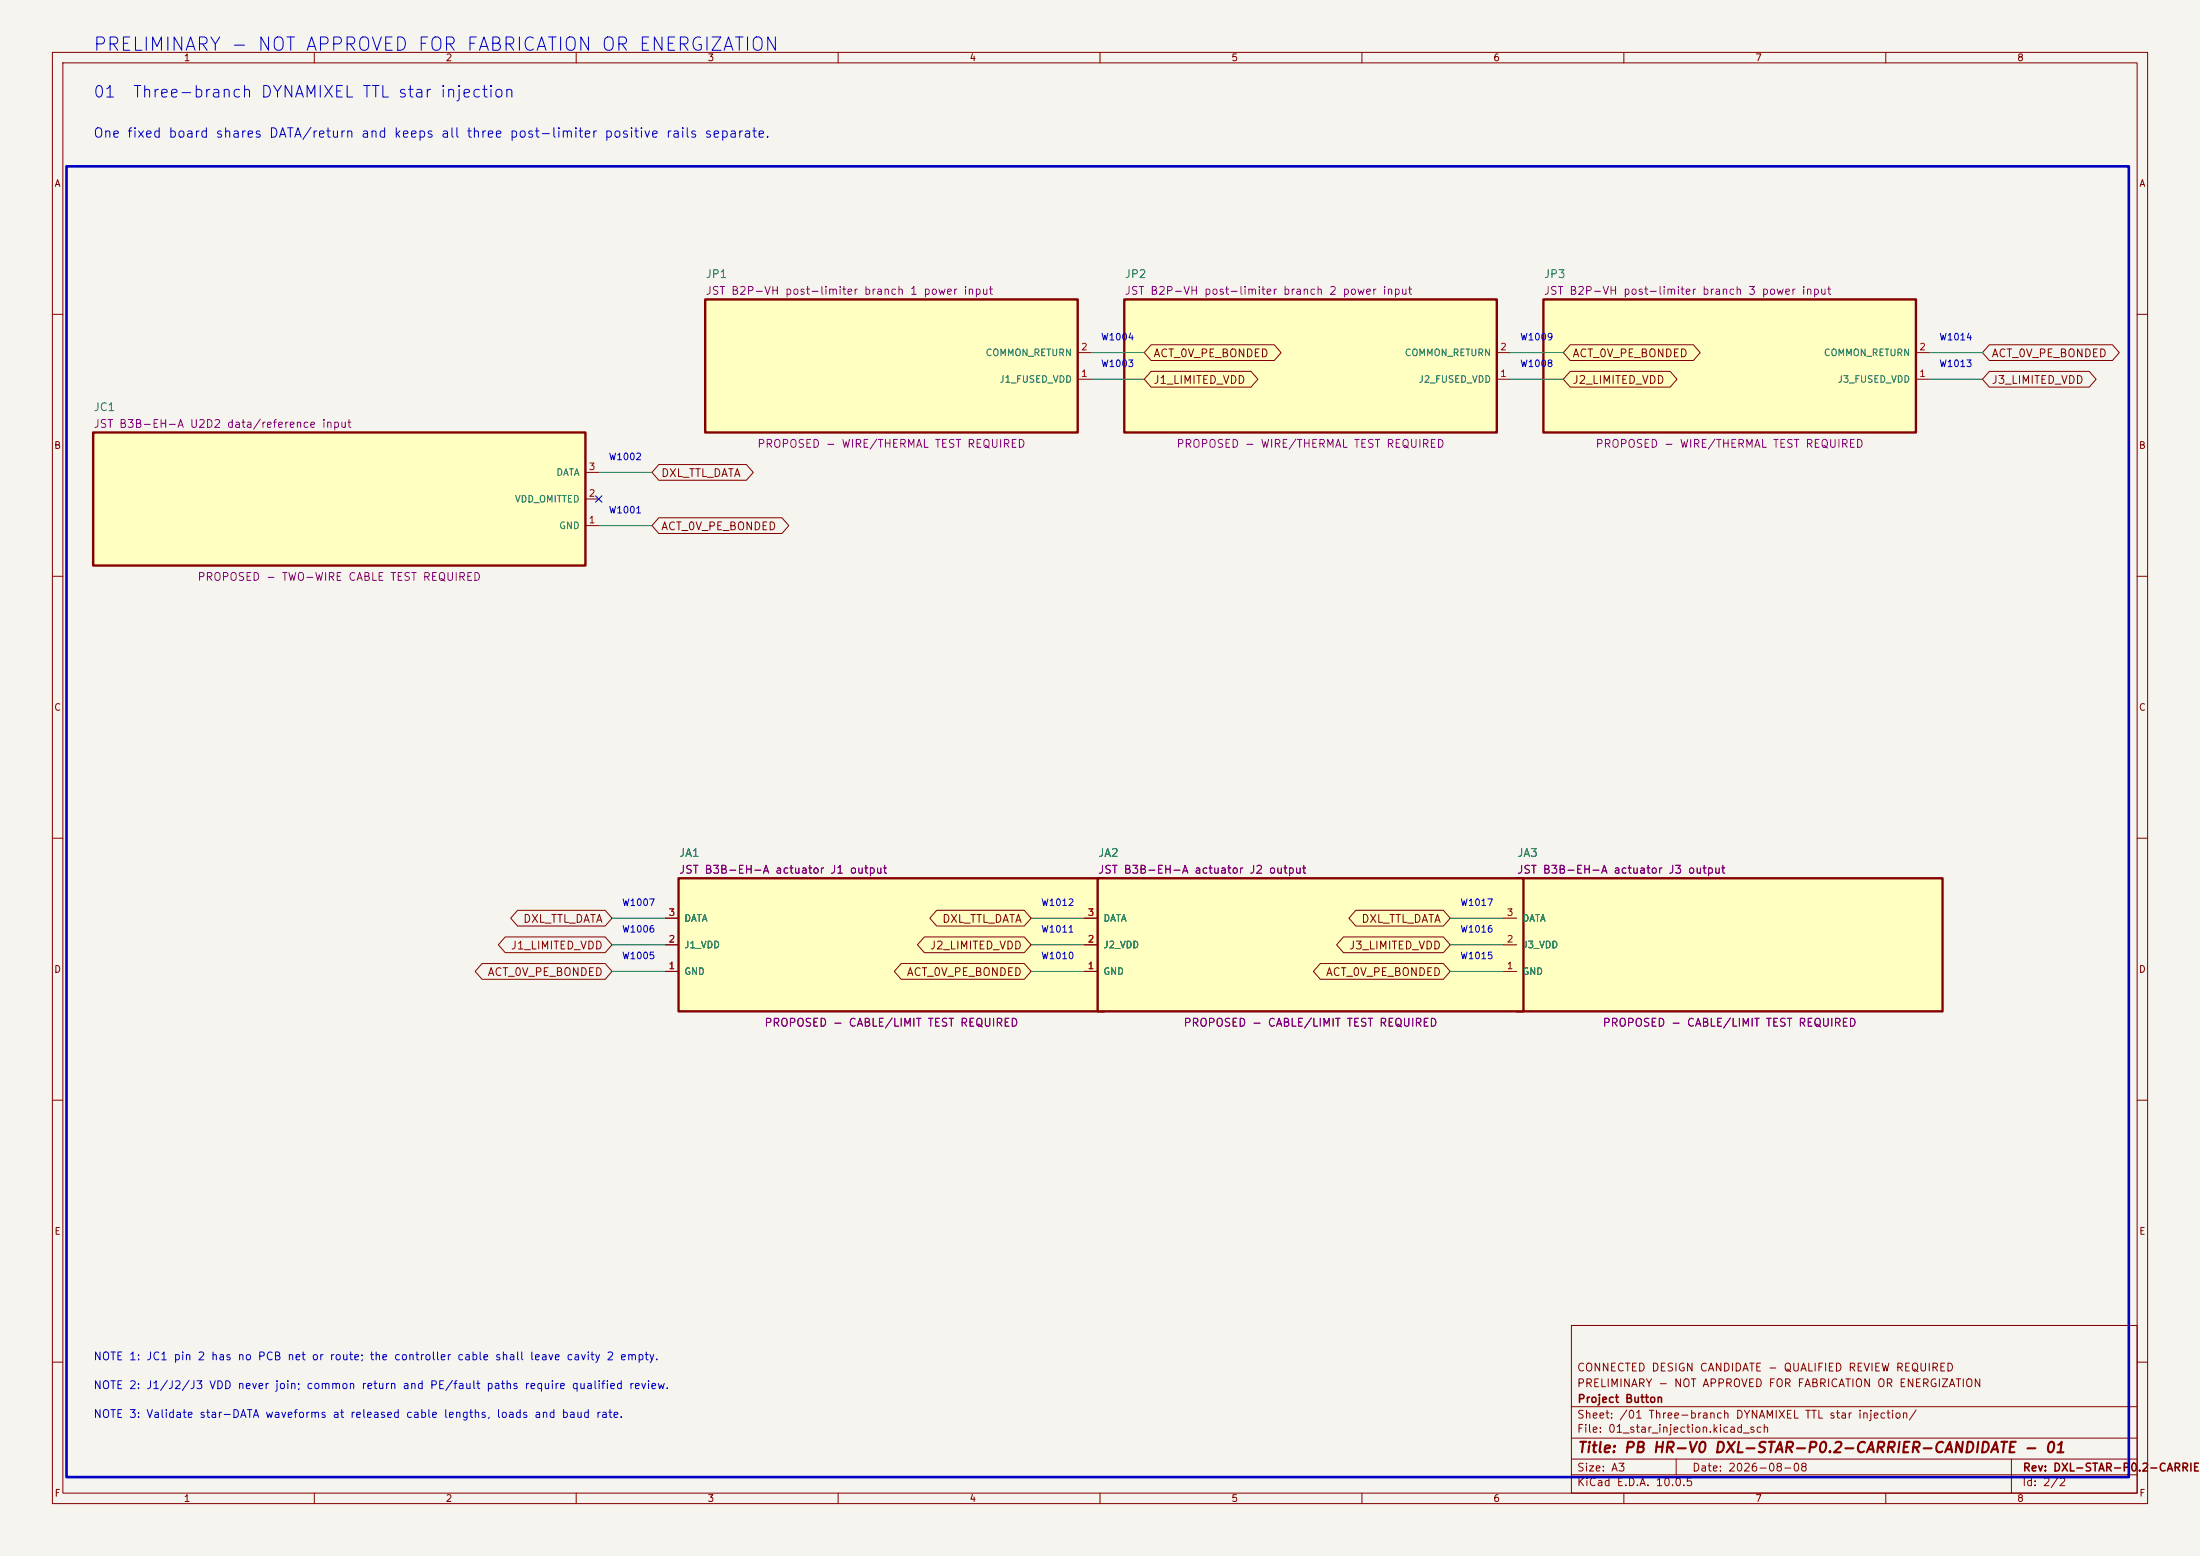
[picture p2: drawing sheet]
(kicad_sch
 (version 20250114) (generator "eeschema") (generator_version "10.0") (paper "A3")
 (title_block (title "PB HR-V0 DXL-STAR-P0.2-CARRIER-CANDIDATE - 01") (date "2026-08-08") (rev "DXL-STAR-P0.2-CARRIER-CANDIDATE")
  (company "Project Button") (comment 1 "PRELIMINARY - NOT APPROVED FOR FABRICATION OR ENERGIZATION") (comment 2 "CONNECTED DESIGN CANDIDATE - QUALIFIED REVIEW REQUIRED"))
 (lib_symbols (symbol "PBV3:JC1"
   (pin_names (offset 1.016)) (exclude_from_sim no) (in_bom yes) (on_board yes)
   (property "Reference" "JC1" (at -46.99 -16.70 0) (effects (font (size 1.50 1.50)) (justify left bottom)))
   (property "Value" "JST B3B-EH-A U2D2 data/reference input" (at 0.00 0.00 0) (effects (font (size 1.50 1.50)) (hide yes)))
   (property "Footprint" "Connector_JST:JST_EH_B3B-EH-A_1x03_P2.50mm_Vertical" (at 0.00 0.00 0) (effects (font (size 1.50 1.50)) (hide yes)))
   (property "Datasheet" "https://www.jst-mfg.com/product/index.php?lang=2&series=58" (at 0.00 0.00 0) (effects (font (size 1.50 1.50)) (hide yes)))
   (property "Description" "Use EHR-3 housing with pin-2 cavity empty at both ends; exact wire, contacts, crimp tooling, length, strain relief and received continuity remain open. Pin 2 has no assigned PCB net or route." (at 0.00 0.00 0) (effects (font (size 1.50 1.50)) (hide yes)))
   (property "Status" "PROPOSED - TWO-WIRE CABLE TEST REQUIRED" (at 0.00 15.70 0) (effects (font (size 1.50 1.50)) (justify bottom)))
   (property "Evidence" "ROBOTIS U2D2 and JST EH live pages rechecked 2026-08-07; exact header family/pins supported, harness application not released." (at 0.00 0.00 0) (effects (font (size 1.50 1.50)) (hide yes)))
   (property "Display" "JST B3B-EH-A U2D2 data/reference input" (at -46.99 -13.50 0) (effects (font (size 1.50 1.50)) (justify left bottom)))
   (symbol "JC1_0_1"
    (rectangle (start -46.99 -12.70) (end 46.99 12.70) (stroke (width 0.45) (type solid)) (fill (type background))))
   (symbol "JC1_1_1" (pin passive line (at 49.53 -5.08 180) (length 2.54) (name "GND" (effects (font (size 1.27 1.27)))) (number "1" (effects (font (size 1.27 1.27))))) (pin passive line (at 49.53 0.00 180) (length 2.54) (name "VDD OMITTED" (effects (font (size 1.27 1.27)))) (number "2" (effects (font (size 1.27 1.27))))) (pin passive line (at 49.53 5.08 180) (length 2.54) (name "DATA" (effects (font (size 1.27 1.27)))) (number "3" (effects (font (size 1.27 1.27))))))
   (embedded_fonts no))
(symbol "PBV3:JP1"
   (pin_names (offset 1.016)) (exclude_from_sim no) (in_bom yes) (on_board yes)
   (property "Reference" "JP1" (at -35.56 -16.70 0) (effects (font (size 1.50 1.50)) (justify left bottom)))
   (property "Value" "JST B2P-VH post-limiter branch 1 power input" (at 0.00 0.00 0) (effects (font (size 1.50 1.50)) (hide yes)))
   (property "Footprint" "Connector_JST:JST_VH_B2P-VH_1x02_P3.96mm_Vertical" (at 0.00 0.00 0) (effects (font (size 1.50 1.50)) (hide yes)))
   (property "Datasheet" "https://www.jst-mfg.com/product/pdf/eng/eVH.pdf" (at 0.00 0.00 0) (effects (font (size 1.50 1.50)) (hide yes)))
   (property "Description" "Mates VHR-2N with SVH-21T-P1.1 candidate contacts. Project pin 1 is positive and pin 2 return; exact 18/16 AWG choice, crimp tooling, pull force, branch protection and thermal evidence remain open." (at 0.00 0.00 0) (effects (font (size 1.50 1.50)) (hide yes)))
   (property "Status" "PROPOSED - WIRE/THERMAL TEST REQUIRED" (at 0.00 15.70 0) (effects (font (size 1.50 1.50)) (justify bottom)))
   (property "Evidence" "JST VH English catalog current asset rechecked 2026-08-07; B2P-VH/VHR-2N/SVH-21T-P1.1 family evidence only." (at 0.00 0.00 0) (effects (font (size 1.50 1.50)) (hide yes)))
   (property "Display" "JST B2P-VH post-limiter branch 1 power input" (at -35.56 -13.50 0) (effects (font (size 1.50 1.50)) (justify left bottom)))
   (symbol "JP1_0_1"
    (rectangle (start -35.56 -12.70) (end 35.56 12.70) (stroke (width 0.45) (type solid)) (fill (type background))))
   (symbol "JP1_1_1" (pin passive line (at 38.10 -2.54 180) (length 2.54) (name "J1 FUSED VDD" (effects (font (size 1.27 1.27)))) (number "1" (effects (font (size 1.27 1.27))))) (pin passive line (at 38.10 2.54 180) (length 2.54) (name "COMMON RETURN" (effects (font (size 1.27 1.27)))) (number "2" (effects (font (size 1.27 1.27))))))
   (embedded_fonts no))
(symbol "PBV3:JA1"
   (pin_names (offset 1.016)) (exclude_from_sim no) (in_bom yes) (on_board yes)
   (property "Reference" "JA1" (at -40.64 -16.70 0) (effects (font (size 1.50 1.50)) (justify left bottom)))
   (property "Value" "JST B3B-EH-A actuator J1 output" (at 0.00 0.00 0) (effects (font (size 1.50 1.50)) (hide yes)))
   (property "Footprint" "Connector_JST:JST_EH_B3B-EH-A_1x03_P2.50mm_Vertical" (at 0.00 0.00 0) (effects (font (size 1.50 1.50)) (hide yes)))
   (property "Datasheet" "https://www.jst-mfg.com/product/index.php?lang=2&series=58" (at 0.00 0.00 0) (effects (font (size 1.50 1.50)) (hide yes)))
   (property "Description" "Mates the exact X-series TTL connector family. Cable length and received identity remain open; XM540 4.4 A stall versus JST EH 3 A series basis remains a protection/thermal blocker." (at 0.00 0.00 0) (effects (font (size 1.50 1.50)) (hide yes)))
   (property "Status" "PROPOSED - CABLE/LIMIT TEST REQUIRED" (at 0.00 15.70 0) (effects (font (size 1.50 1.50)) (justify bottom)))
   (property "Evidence" "ROBOTIS X-series connector table and JST EH page rechecked 2026-08-07; no permission to exceed published connector limits." (at 0.00 0.00 0) (effects (font (size 1.50 1.50)) (hide yes)))
   (property "Display" "JST B3B-EH-A actuator J1 output" (at -40.64 -13.50 0) (effects (font (size 1.50 1.50)) (justify left bottom)))
   (symbol "JA1_0_1"
    (rectangle (start -40.64 -12.70) (end 40.64 12.70) (stroke (width 0.45) (type solid)) (fill (type background))))
   (symbol "JA1_1_1" (pin passive line (at -43.18 -5.08 0) (length 2.54) (name "GND" (effects (font (size 1.27 1.27)))) (number "1" (effects (font (size 1.27 1.27))))) (pin passive line (at -43.18 0.00 0) (length 2.54) (name "J1 VDD" (effects (font (size 1.27 1.27)))) (number "2" (effects (font (size 1.27 1.27))))) (pin passive line (at -43.18 5.08 0) (length 2.54) (name "DATA" (effects (font (size 1.27 1.27)))) (number "3" (effects (font (size 1.27 1.27))))))
   (embedded_fonts no))
(symbol "PBV3:JP2"
   (pin_names (offset 1.016)) (exclude_from_sim no) (in_bom yes) (on_board yes)
   (property "Reference" "JP2" (at -35.56 -16.70 0) (effects (font (size 1.50 1.50)) (justify left bottom)))
   (property "Value" "JST B2P-VH post-limiter branch 2 power input" (at 0.00 0.00 0) (effects (font (size 1.50 1.50)) (hide yes)))
   (property "Footprint" "Connector_JST:JST_VH_B2P-VH_1x02_P3.96mm_Vertical" (at 0.00 0.00 0) (effects (font (size 1.50 1.50)) (hide yes)))
   (property "Datasheet" "https://www.jst-mfg.com/product/pdf/eng/eVH.pdf" (at 0.00 0.00 0) (effects (font (size 1.50 1.50)) (hide yes)))
   (property "Description" "Mates VHR-2N with SVH-21T-P1.1 candidate contacts. Project pin 1 is positive and pin 2 return; exact 18/16 AWG choice, crimp tooling, pull force, branch protection and thermal evidence remain open." (at 0.00 0.00 0) (effects (font (size 1.50 1.50)) (hide yes)))
   (property "Status" "PROPOSED - WIRE/THERMAL TEST REQUIRED" (at 0.00 15.70 0) (effects (font (size 1.50 1.50)) (justify bottom)))
   (property "Evidence" "JST VH English catalog current asset rechecked 2026-08-07; B2P-VH/VHR-2N/SVH-21T-P1.1 family evidence only." (at 0.00 0.00 0) (effects (font (size 1.50 1.50)) (hide yes)))
   (property "Display" "JST B2P-VH post-limiter branch 2 power input" (at -35.56 -13.50 0) (effects (font (size 1.50 1.50)) (justify left bottom)))
   (symbol "JP2_0_1"
    (rectangle (start -35.56 -12.70) (end 35.56 12.70) (stroke (width 0.45) (type solid)) (fill (type background))))
   (symbol "JP2_1_1" (pin passive line (at 38.10 -2.54 180) (length 2.54) (name "J2 FUSED VDD" (effects (font (size 1.27 1.27)))) (number "1" (effects (font (size 1.27 1.27))))) (pin passive line (at 38.10 2.54 180) (length 2.54) (name "COMMON RETURN" (effects (font (size 1.27 1.27)))) (number "2" (effects (font (size 1.27 1.27))))))
   (embedded_fonts no))
(symbol "PBV3:JA2"
   (pin_names (offset 1.016)) (exclude_from_sim no) (in_bom yes) (on_board yes)
   (property "Reference" "JA2" (at -40.64 -16.70 0) (effects (font (size 1.50 1.50)) (justify left bottom)))
   (property "Value" "JST B3B-EH-A actuator J2 output" (at 0.00 0.00 0) (effects (font (size 1.50 1.50)) (hide yes)))
   (property "Footprint" "Connector_JST:JST_EH_B3B-EH-A_1x03_P2.50mm_Vertical" (at 0.00 0.00 0) (effects (font (size 1.50 1.50)) (hide yes)))
   (property "Datasheet" "https://www.jst-mfg.com/product/index.php?lang=2&series=58" (at 0.00 0.00 0) (effects (font (size 1.50 1.50)) (hide yes)))
   (property "Description" "Mates the exact X-series TTL connector family. Cable length and received identity remain open; XM540 4.4 A stall versus JST EH 3 A series basis remains a protection/thermal blocker." (at 0.00 0.00 0) (effects (font (size 1.50 1.50)) (hide yes)))
   (property "Status" "PROPOSED - CABLE/LIMIT TEST REQUIRED" (at 0.00 15.70 0) (effects (font (size 1.50 1.50)) (justify bottom)))
   (property "Evidence" "ROBOTIS X-series connector table and JST EH page rechecked 2026-08-07; no permission to exceed published connector limits." (at 0.00 0.00 0) (effects (font (size 1.50 1.50)) (hide yes)))
   (property "Display" "JST B3B-EH-A actuator J2 output" (at -40.64 -13.50 0) (effects (font (size 1.50 1.50)) (justify left bottom)))
   (symbol "JA2_0_1"
    (rectangle (start -40.64 -12.70) (end 40.64 12.70) (stroke (width 0.45) (type solid)) (fill (type background))))
   (symbol "JA2_1_1" (pin passive line (at -43.18 -5.08 0) (length 2.54) (name "GND" (effects (font (size 1.27 1.27)))) (number "1" (effects (font (size 1.27 1.27))))) (pin passive line (at -43.18 0.00 0) (length 2.54) (name "J2 VDD" (effects (font (size 1.27 1.27)))) (number "2" (effects (font (size 1.27 1.27))))) (pin passive line (at -43.18 5.08 0) (length 2.54) (name "DATA" (effects (font (size 1.27 1.27)))) (number "3" (effects (font (size 1.27 1.27))))))
   (embedded_fonts no))
(symbol "PBV3:JP3"
   (pin_names (offset 1.016)) (exclude_from_sim no) (in_bom yes) (on_board yes)
   (property "Reference" "JP3" (at -35.56 -16.70 0) (effects (font (size 1.50 1.50)) (justify left bottom)))
   (property "Value" "JST B2P-VH post-limiter branch 3 power input" (at 0.00 0.00 0) (effects (font (size 1.50 1.50)) (hide yes)))
   (property "Footprint" "Connector_JST:JST_VH_B2P-VH_1x02_P3.96mm_Vertical" (at 0.00 0.00 0) (effects (font (size 1.50 1.50)) (hide yes)))
   (property "Datasheet" "https://www.jst-mfg.com/product/pdf/eng/eVH.pdf" (at 0.00 0.00 0) (effects (font (size 1.50 1.50)) (hide yes)))
   (property "Description" "Mates VHR-2N with SVH-21T-P1.1 candidate contacts. Project pin 1 is positive and pin 2 return; exact 18/16 AWG choice, crimp tooling, pull force, branch protection and thermal evidence remain open." (at 0.00 0.00 0) (effects (font (size 1.50 1.50)) (hide yes)))
   (property "Status" "PROPOSED - WIRE/THERMAL TEST REQUIRED" (at 0.00 15.70 0) (effects (font (size 1.50 1.50)) (justify bottom)))
   (property "Evidence" "JST VH English catalog current asset rechecked 2026-08-07; B2P-VH/VHR-2N/SVH-21T-P1.1 family evidence only." (at 0.00 0.00 0) (effects (font (size 1.50 1.50)) (hide yes)))
   (property "Display" "JST B2P-VH post-limiter branch 3 power input" (at -35.56 -13.50 0) (effects (font (size 1.50 1.50)) (justify left bottom)))
   (symbol "JP3_0_1"
    (rectangle (start -35.56 -12.70) (end 35.56 12.70) (stroke (width 0.45) (type solid)) (fill (type background))))
   (symbol "JP3_1_1" (pin passive line (at 38.10 -2.54 180) (length 2.54) (name "J3 FUSED VDD" (effects (font (size 1.27 1.27)))) (number "1" (effects (font (size 1.27 1.27))))) (pin passive line (at 38.10 2.54 180) (length 2.54) (name "COMMON RETURN" (effects (font (size 1.27 1.27)))) (number "2" (effects (font (size 1.27 1.27))))))
   (embedded_fonts no))
(symbol "PBV3:JA3"
   (pin_names (offset 1.016)) (exclude_from_sim no) (in_bom yes) (on_board yes)
   (property "Reference" "JA3" (at -40.64 -16.70 0) (effects (font (size 1.50 1.50)) (justify left bottom)))
   (property "Value" "JST B3B-EH-A actuator J3 output" (at 0.00 0.00 0) (effects (font (size 1.50 1.50)) (hide yes)))
   (property "Footprint" "Connector_JST:JST_EH_B3B-EH-A_1x03_P2.50mm_Vertical" (at 0.00 0.00 0) (effects (font (size 1.50 1.50)) (hide yes)))
   (property "Datasheet" "https://www.jst-mfg.com/product/index.php?lang=2&series=58" (at 0.00 0.00 0) (effects (font (size 1.50 1.50)) (hide yes)))
   (property "Description" "Mates the exact X-series TTL connector family. Cable length and received identity remain open; XM540 4.4 A stall versus JST EH 3 A series basis remains a protection/thermal blocker." (at 0.00 0.00 0) (effects (font (size 1.50 1.50)) (hide yes)))
   (property "Status" "PROPOSED - CABLE/LIMIT TEST REQUIRED" (at 0.00 15.70 0) (effects (font (size 1.50 1.50)) (justify bottom)))
   (property "Evidence" "ROBOTIS X-series connector table and JST EH page rechecked 2026-08-07; no permission to exceed published connector limits." (at 0.00 0.00 0) (effects (font (size 1.50 1.50)) (hide yes)))
   (property "Display" "JST B3B-EH-A actuator J3 output" (at -40.64 -13.50 0) (effects (font (size 1.50 1.50)) (justify left bottom)))
   (symbol "JA3_0_1"
    (rectangle (start -40.64 -12.70) (end 40.64 12.70) (stroke (width 0.45) (type solid)) (fill (type background))))
   (symbol "JA3_1_1" (pin passive line (at -43.18 -5.08 0) (length 2.54) (name "GND" (effects (font (size 1.27 1.27)))) (number "1" (effects (font (size 1.27 1.27))))) (pin passive line (at -43.18 0.00 0) (length 2.54) (name "J3 VDD" (effects (font (size 1.27 1.27)))) (number "2" (effects (font (size 1.27 1.27))))) (pin passive line (at -43.18 5.08 0) (length 2.54) (name "DATA" (effects (font (size 1.27 1.27)))) (number "3" (effects (font (size 1.27 1.27))))))
   (embedded_fonts no)))
 (text "PRELIMINARY - NOT APPROVED FOR FABRICATION OR ENERGIZATION" (exclude_from_sim no) (at 17.78 10.16 0) (effects (font (size 2.54 2.54)) (justify left bottom))) (text "01  Three-branch DYNAMIXEL TTL star injection" (exclude_from_sim no) (at 17.78 19.05 0) (effects (font (size 2.20 2.20)) (justify left bottom))) (text "One fixed board shares DATA/return and keeps all three post-limiter positive rails separate." (exclude_from_sim no) (at 17.78 26.67 0) (effects (font (size 1.80 1.80)) (justify left bottom))) (rectangle (start 12.70 31.75) (end 406.40 281.94) (stroke (width 0.50) (type solid)) (fill (type none))) (wire (pts (xy 114.30 100.33) (xy 124.46 100.33)) (stroke (width 0) (type default)))
(global_label "ACT_0V_PE_BONDED" (shape bidirectional) (at 124.46 100.33 0) (fields_autoplaced yes) (effects (font (size 1.50 1.50)) (justify left))
    (property "Intersheetrefs" "${INTERSHEET_REFS}" (at 124.46 102.87 0) (effects (font (size 1.27 1.27)) (hide yes))))
(text "W1001" (exclude_from_sim no) (at 119.38 98.33 0) (effects (font (size 1.27 1.27)) (justify bottom)))
(no_connect (at 114.30 95.25))
(wire (pts (xy 114.30 90.17) (xy 124.46 90.17)) (stroke (width 0) (type default)))
(global_label "DXL_TTL_DATA" (shape bidirectional) (at 124.46 90.17 0) (fields_autoplaced yes) (effects (font (size 1.50 1.50)) (justify left))
    (property "Intersheetrefs" "${INTERSHEET_REFS}" (at 124.46 92.71 0) (effects (font (size 1.27 1.27)) (hide yes))))
(text "W1002" (exclude_from_sim no) (at 119.38 88.17 0) (effects (font (size 1.27 1.27)) (justify bottom))) (wire (pts (xy 208.28 72.39) (xy 218.44 72.39)) (stroke (width 0) (type default)))
(global_label "J1_LIMITED_VDD" (shape bidirectional) (at 218.44 72.39 0) (fields_autoplaced yes) (effects (font (size 1.50 1.50)) (justify left))
    (property "Intersheetrefs" "${INTERSHEET_REFS}" (at 218.44 74.93 0) (effects (font (size 1.27 1.27)) (hide yes))))
(text "W1003" (exclude_from_sim no) (at 213.36 70.39 0) (effects (font (size 1.27 1.27)) (justify bottom)))
(wire (pts (xy 208.28 67.31) (xy 218.44 67.31)) (stroke (width 0) (type default)))
(global_label "ACT_0V_PE_BONDED" (shape bidirectional) (at 218.44 67.31 0) (fields_autoplaced yes) (effects (font (size 1.50 1.50)) (justify left))
    (property "Intersheetrefs" "${INTERSHEET_REFS}" (at 218.44 69.85 0) (effects (font (size 1.27 1.27)) (hide yes))))
(text "W1004" (exclude_from_sim no) (at 213.36 65.31 0) (effects (font (size 1.27 1.27)) (justify bottom))) (wire (pts (xy 127.00 185.42) (xy 116.84 185.42)) (stroke (width 0) (type default)))
(global_label "ACT_0V_PE_BONDED" (shape bidirectional) (at 116.84 185.42 180) (fields_autoplaced yes) (effects (font (size 1.50 1.50)) (justify right))
    (property "Intersheetrefs" "${INTERSHEET_REFS}" (at 116.84 187.96 0) (effects (font (size 1.27 1.27)) (hide yes))))
(text "W1005" (exclude_from_sim no) (at 121.92 183.42 0) (effects (font (size 1.27 1.27)) (justify bottom)))
(wire (pts (xy 127.00 180.34) (xy 116.84 180.34)) (stroke (width 0) (type default)))
(global_label "J1_LIMITED_VDD" (shape bidirectional) (at 116.84 180.34 180) (fields_autoplaced yes) (effects (font (size 1.50 1.50)) (justify right))
    (property "Intersheetrefs" "${INTERSHEET_REFS}" (at 116.84 182.88 0) (effects (font (size 1.27 1.27)) (hide yes))))
(text "W1006" (exclude_from_sim no) (at 121.92 178.34 0) (effects (font (size 1.27 1.27)) (justify bottom)))
(wire (pts (xy 127.00 175.26) (xy 116.84 175.26)) (stroke (width 0) (type default)))
(global_label "DXL_TTL_DATA" (shape bidirectional) (at 116.84 175.26 180) (fields_autoplaced yes) (effects (font (size 1.50 1.50)) (justify right))
    (property "Intersheetrefs" "${INTERSHEET_REFS}" (at 116.84 177.80 0) (effects (font (size 1.27 1.27)) (hide yes))))
(text "W1007" (exclude_from_sim no) (at 121.92 173.26 0) (effects (font (size 1.27 1.27)) (justify bottom))) (wire (pts (xy 288.29 72.39) (xy 298.45 72.39)) (stroke (width 0) (type default)))
(global_label "J2_LIMITED_VDD" (shape bidirectional) (at 298.45 72.39 0) (fields_autoplaced yes) (effects (font (size 1.50 1.50)) (justify left))
    (property "Intersheetrefs" "${INTERSHEET_REFS}" (at 298.45 74.93 0) (effects (font (size 1.27 1.27)) (hide yes))))
(text "W1008" (exclude_from_sim no) (at 293.37 70.39 0) (effects (font (size 1.27 1.27)) (justify bottom)))
(wire (pts (xy 288.29 67.31) (xy 298.45 67.31)) (stroke (width 0) (type default)))
(global_label "ACT_0V_PE_BONDED" (shape bidirectional) (at 298.45 67.31 0) (fields_autoplaced yes) (effects (font (size 1.50 1.50)) (justify left))
    (property "Intersheetrefs" "${INTERSHEET_REFS}" (at 298.45 69.85 0) (effects (font (size 1.27 1.27)) (hide yes))))
(text "W1009" (exclude_from_sim no) (at 293.37 65.31 0) (effects (font (size 1.27 1.27)) (justify bottom))) (wire (pts (xy 207.01 185.42) (xy 196.85 185.42)) (stroke (width 0) (type default)))
(global_label "ACT_0V_PE_BONDED" (shape bidirectional) (at 196.85 185.42 180) (fields_autoplaced yes) (effects (font (size 1.50 1.50)) (justify right))
    (property "Intersheetrefs" "${INTERSHEET_REFS}" (at 196.85 187.96 0) (effects (font (size 1.27 1.27)) (hide yes))))
(text "W1010" (exclude_from_sim no) (at 201.93 183.42 0) (effects (font (size 1.27 1.27)) (justify bottom)))
(wire (pts (xy 207.01 180.34) (xy 196.85 180.34)) (stroke (width 0) (type default)))
(global_label "J2_LIMITED_VDD" (shape bidirectional) (at 196.85 180.34 180) (fields_autoplaced yes) (effects (font (size 1.50 1.50)) (justify right))
    (property "Intersheetrefs" "${INTERSHEET_REFS}" (at 196.85 182.88 0) (effects (font (size 1.27 1.27)) (hide yes))))
(text "W1011" (exclude_from_sim no) (at 201.93 178.34 0) (effects (font (size 1.27 1.27)) (justify bottom)))
(wire (pts (xy 207.01 175.26) (xy 196.85 175.26)) (stroke (width 0) (type default)))
(global_label "DXL_TTL_DATA" (shape bidirectional) (at 196.85 175.26 180) (fields_autoplaced yes) (effects (font (size 1.50 1.50)) (justify right))
    (property "Intersheetrefs" "${INTERSHEET_REFS}" (at 196.85 177.80 0) (effects (font (size 1.27 1.27)) (hide yes))))
(text "W1012" (exclude_from_sim no) (at 201.93 173.26 0) (effects (font (size 1.27 1.27)) (justify bottom))) (wire (pts (xy 368.30 72.39) (xy 378.46 72.39)) (stroke (width 0) (type default)))
(global_label "J3_LIMITED_VDD" (shape bidirectional) (at 378.46 72.39 0) (fields_autoplaced yes) (effects (font (size 1.50 1.50)) (justify left))
    (property "Intersheetrefs" "${INTERSHEET_REFS}" (at 378.46 74.93 0) (effects (font (size 1.27 1.27)) (hide yes))))
(text "W1013" (exclude_from_sim no) (at 373.38 70.39 0) (effects (font (size 1.27 1.27)) (justify bottom)))
(wire (pts (xy 368.30 67.31) (xy 378.46 67.31)) (stroke (width 0) (type default)))
(global_label "ACT_0V_PE_BONDED" (shape bidirectional) (at 378.46 67.31 0) (fields_autoplaced yes) (effects (font (size 1.50 1.50)) (justify left))
    (property "Intersheetrefs" "${INTERSHEET_REFS}" (at 378.46 69.85 0) (effects (font (size 1.27 1.27)) (hide yes))))
(text "W1014" (exclude_from_sim no) (at 373.38 65.31 0) (effects (font (size 1.27 1.27)) (justify bottom))) (wire (pts (xy 287.02 185.42) (xy 276.86 185.42)) (stroke (width 0) (type default)))
(global_label "ACT_0V_PE_BONDED" (shape bidirectional) (at 276.86 185.42 180) (fields_autoplaced yes) (effects (font (size 1.50 1.50)) (justify right))
    (property "Intersheetrefs" "${INTERSHEET_REFS}" (at 276.86 187.96 0) (effects (font (size 1.27 1.27)) (hide yes))))
(text "W1015" (exclude_from_sim no) (at 281.94 183.42 0) (effects (font (size 1.27 1.27)) (justify bottom)))
(wire (pts (xy 287.02 180.34) (xy 276.86 180.34)) (stroke (width 0) (type default)))
(global_label "J3_LIMITED_VDD" (shape bidirectional) (at 276.86 180.34 180) (fields_autoplaced yes) (effects (font (size 1.50 1.50)) (justify right))
    (property "Intersheetrefs" "${INTERSHEET_REFS}" (at 276.86 182.88 0) (effects (font (size 1.27 1.27)) (hide yes))))
(text "W1016" (exclude_from_sim no) (at 281.94 178.34 0) (effects (font (size 1.27 1.27)) (justify bottom)))
(wire (pts (xy 287.02 175.26) (xy 276.86 175.26)) (stroke (width 0) (type default)))
(global_label "DXL_TTL_DATA" (shape bidirectional) (at 276.86 175.26 180) (fields_autoplaced yes) (effects (font (size 1.50 1.50)) (justify right))
    (property "Intersheetrefs" "${INTERSHEET_REFS}" (at 276.86 177.80 0) (effects (font (size 1.27 1.27)) (hide yes))))
(text "W1017" (exclude_from_sim no) (at 281.94 173.26 0) (effects (font (size 1.27 1.27)) (justify bottom))) (text "NOTE 1: JC1 pin 2 has no PCB net or route; the controller cable shall leave cavity 2 empty." (exclude_from_sim no) (at 17.78 260.00 0) (effects (font (size 1.50 1.50)) (justify left bottom))) (text "NOTE 2: J1/J2/J3 VDD never join; common return and PE/fault paths require qualified review." (exclude_from_sim no) (at 17.78 265.50 0) (effects (font (size 1.50 1.50)) (justify left bottom))) (text "NOTE 3: Validate star-DATA waveforms at released cable lengths, loads and baud rate." (exclude_from_sim no) (at 17.78 271.00 0) (effects (font (size 1.50 1.50)) (justify left bottom)))
 (symbol
   (lib_id "PBV3:JC1") (at 64.77 95.25 0) (unit 1) (exclude_from_sim no) (in_bom yes) (on_board yes) (dnp no)
   (property "Reference" "JC1" (at 17.78 78.55 0) (effects (font (size 1.50 1.50)) (justify left bottom)))
   (property "Value" "JST B3B-EH-A U2D2 data/reference input" (at 64.77 95.25 0) (effects (font (size 1.50 1.50)) (hide yes)))
   (property "Footprint" "Connector_JST:JST_EH_B3B-EH-A_1x03_P2.50mm_Vertical" (at 64.77 95.25 0) (effects (font (size 1.50 1.50)) (hide yes)))
   (property "Datasheet" "https://www.jst-mfg.com/product/index.php?lang=2&series=58" (at 64.77 95.25 0) (effects (font (size 1.50 1.50)) (hide yes)))
   (property "Description" "Use EHR-3 housing with pin-2 cavity empty at both ends; exact wire, contacts, crimp tooling, length, strain relief and received continuity remain open. Pin 2 has no assigned PCB net or route." (at 64.77 95.25 0) (effects (font (size 1.50 1.50)) (hide yes)))
   (property "Status" "PROPOSED - TWO-WIRE CABLE TEST REQUIRED" (at 64.77 110.95 0) (effects (font (size 1.50 1.50)) (justify bottom)))
   (property "Evidence" "ROBOTIS U2D2 and JST EH live pages rechecked 2026-08-07; exact header family/pins supported, harness application not released." (at 64.77 95.25 0) (effects (font (size 1.50 1.50)) (hide yes)))
   (property "Display" "JST B3B-EH-A U2D2 data/reference input" (at 17.78 81.75 0) (effects (font (size 1.50 1.50)) (justify left bottom))) (pin "1") (pin "2") (pin "3"))
(symbol
   (lib_id "PBV3:JP1") (at 170.18 69.85 0) (unit 1) (exclude_from_sim no) (in_bom yes) (on_board yes) (dnp no)
   (property "Reference" "JP1" (at 134.62 53.15 0) (effects (font (size 1.50 1.50)) (justify left bottom)))
   (property "Value" "JST B2P-VH post-limiter branch 1 power input" (at 170.18 69.85 0) (effects (font (size 1.50 1.50)) (hide yes)))
   (property "Footprint" "Connector_JST:JST_VH_B2P-VH_1x02_P3.96mm_Vertical" (at 170.18 69.85 0) (effects (font (size 1.50 1.50)) (hide yes)))
   (property "Datasheet" "https://www.jst-mfg.com/product/pdf/eng/eVH.pdf" (at 170.18 69.85 0) (effects (font (size 1.50 1.50)) (hide yes)))
   (property "Description" "Mates VHR-2N with SVH-21T-P1.1 candidate contacts. Project pin 1 is positive and pin 2 return; exact 18/16 AWG choice, crimp tooling, pull force, branch protection and thermal evidence remain open." (at 170.18 69.85 0) (effects (font (size 1.50 1.50)) (hide yes)))
   (property "Status" "PROPOSED - WIRE/THERMAL TEST REQUIRED" (at 170.18 85.55 0) (effects (font (size 1.50 1.50)) (justify bottom)))
   (property "Evidence" "JST VH English catalog current asset rechecked 2026-08-07; B2P-VH/VHR-2N/SVH-21T-P1.1 family evidence only." (at 170.18 69.85 0) (effects (font (size 1.50 1.50)) (hide yes)))
   (property "Display" "JST B2P-VH post-limiter branch 1 power input" (at 134.62 56.35 0) (effects (font (size 1.50 1.50)) (justify left bottom))) (pin "1") (pin "2"))
(symbol
   (lib_id "PBV3:JA1") (at 170.18 180.34 0) (unit 1) (exclude_from_sim no) (in_bom yes) (on_board yes) (dnp no)
   (property "Reference" "JA1" (at 129.54 163.64 0) (effects (font (size 1.50 1.50)) (justify left bottom)))
   (property "Value" "JST B3B-EH-A actuator J1 output" (at 170.18 180.34 0) (effects (font (size 1.50 1.50)) (hide yes)))
   (property "Footprint" "Connector_JST:JST_EH_B3B-EH-A_1x03_P2.50mm_Vertical" (at 170.18 180.34 0) (effects (font (size 1.50 1.50)) (hide yes)))
   (property "Datasheet" "https://www.jst-mfg.com/product/index.php?lang=2&series=58" (at 170.18 180.34 0) (effects (font (size 1.50 1.50)) (hide yes)))
   (property "Description" "Mates the exact X-series TTL connector family. Cable length and received identity remain open; XM540 4.4 A stall versus JST EH 3 A series basis remains a protection/thermal blocker." (at 170.18 180.34 0) (effects (font (size 1.50 1.50)) (hide yes)))
   (property "Status" "PROPOSED - CABLE/LIMIT TEST REQUIRED" (at 170.18 196.04 0) (effects (font (size 1.50 1.50)) (justify bottom)))
   (property "Evidence" "ROBOTIS X-series connector table and JST EH page rechecked 2026-08-07; no permission to exceed published connector limits." (at 170.18 180.34 0) (effects (font (size 1.50 1.50)) (hide yes)))
   (property "Display" "JST B3B-EH-A actuator J1 output" (at 129.54 166.84 0) (effects (font (size 1.50 1.50)) (justify left bottom))) (pin "1") (pin "2") (pin "3"))
(symbol
   (lib_id "PBV3:JP2") (at 250.19 69.85 0) (unit 1) (exclude_from_sim no) (in_bom yes) (on_board yes) (dnp no)
   (property "Reference" "JP2" (at 214.63 53.15 0) (effects (font (size 1.50 1.50)) (justify left bottom)))
   (property "Value" "JST B2P-VH post-limiter branch 2 power input" (at 250.19 69.85 0) (effects (font (size 1.50 1.50)) (hide yes)))
   (property "Footprint" "Connector_JST:JST_VH_B2P-VH_1x02_P3.96mm_Vertical" (at 250.19 69.85 0) (effects (font (size 1.50 1.50)) (hide yes)))
   (property "Datasheet" "https://www.jst-mfg.com/product/pdf/eng/eVH.pdf" (at 250.19 69.85 0) (effects (font (size 1.50 1.50)) (hide yes)))
   (property "Description" "Mates VHR-2N with SVH-21T-P1.1 candidate contacts. Project pin 1 is positive and pin 2 return; exact 18/16 AWG choice, crimp tooling, pull force, branch protection and thermal evidence remain open." (at 250.19 69.85 0) (effects (font (size 1.50 1.50)) (hide yes)))
   (property "Status" "PROPOSED - WIRE/THERMAL TEST REQUIRED" (at 250.19 85.55 0) (effects (font (size 1.50 1.50)) (justify bottom)))
   (property "Evidence" "JST VH English catalog current asset rechecked 2026-08-07; B2P-VH/VHR-2N/SVH-21T-P1.1 family evidence only." (at 250.19 69.85 0) (effects (font (size 1.50 1.50)) (hide yes)))
   (property "Display" "JST B2P-VH post-limiter branch 2 power input" (at 214.63 56.35 0) (effects (font (size 1.50 1.50)) (justify left bottom))) (pin "1") (pin "2"))
(symbol
   (lib_id "PBV3:JA2") (at 250.19 180.34 0) (unit 1) (exclude_from_sim no) (in_bom yes) (on_board yes) (dnp no)
   (property "Reference" "JA2" (at 209.55 163.64 0) (effects (font (size 1.50 1.50)) (justify left bottom)))
   (property "Value" "JST B3B-EH-A actuator J2 output" (at 250.19 180.34 0) (effects (font (size 1.50 1.50)) (hide yes)))
   (property "Footprint" "Connector_JST:JST_EH_B3B-EH-A_1x03_P2.50mm_Vertical" (at 250.19 180.34 0) (effects (font (size 1.50 1.50)) (hide yes)))
   (property "Datasheet" "https://www.jst-mfg.com/product/index.php?lang=2&series=58" (at 250.19 180.34 0) (effects (font (size 1.50 1.50)) (hide yes)))
   (property "Description" "Mates the exact X-series TTL connector family. Cable length and received identity remain open; XM540 4.4 A stall versus JST EH 3 A series basis remains a protection/thermal blocker." (at 250.19 180.34 0) (effects (font (size 1.50 1.50)) (hide yes)))
   (property "Status" "PROPOSED - CABLE/LIMIT TEST REQUIRED" (at 250.19 196.04 0) (effects (font (size 1.50 1.50)) (justify bottom)))
   (property "Evidence" "ROBOTIS X-series connector table and JST EH page rechecked 2026-08-07; no permission to exceed published connector limits." (at 250.19 180.34 0) (effects (font (size 1.50 1.50)) (hide yes)))
   (property "Display" "JST B3B-EH-A actuator J2 output" (at 209.55 166.84 0) (effects (font (size 1.50 1.50)) (justify left bottom))) (pin "1") (pin "2") (pin "3"))
(symbol
   (lib_id "PBV3:JP3") (at 330.20 69.85 0) (unit 1) (exclude_from_sim no) (in_bom yes) (on_board yes) (dnp no)
   (property "Reference" "JP3" (at 294.64 53.15 0) (effects (font (size 1.50 1.50)) (justify left bottom)))
   (property "Value" "JST B2P-VH post-limiter branch 3 power input" (at 330.20 69.85 0) (effects (font (size 1.50 1.50)) (hide yes)))
   (property "Footprint" "Connector_JST:JST_VH_B2P-VH_1x02_P3.96mm_Vertical" (at 330.20 69.85 0) (effects (font (size 1.50 1.50)) (hide yes)))
   (property "Datasheet" "https://www.jst-mfg.com/product/pdf/eng/eVH.pdf" (at 330.20 69.85 0) (effects (font (size 1.50 1.50)) (hide yes)))
   (property "Description" "Mates VHR-2N with SVH-21T-P1.1 candidate contacts. Project pin 1 is positive and pin 2 return; exact 18/16 AWG choice, crimp tooling, pull force, branch protection and thermal evidence remain open." (at 330.20 69.85 0) (effects (font (size 1.50 1.50)) (hide yes)))
   (property "Status" "PROPOSED - WIRE/THERMAL TEST REQUIRED" (at 330.20 85.55 0) (effects (font (size 1.50 1.50)) (justify bottom)))
   (property "Evidence" "JST VH English catalog current asset rechecked 2026-08-07; B2P-VH/VHR-2N/SVH-21T-P1.1 family evidence only." (at 330.20 69.85 0) (effects (font (size 1.50 1.50)) (hide yes)))
   (property "Display" "JST B2P-VH post-limiter branch 3 power input" (at 294.64 56.35 0) (effects (font (size 1.50 1.50)) (justify left bottom))) (pin "1") (pin "2"))
(symbol
   (lib_id "PBV3:JA3") (at 330.20 180.34 0) (unit 1) (exclude_from_sim no) (in_bom yes) (on_board yes) (dnp no)
   (property "Reference" "JA3" (at 289.56 163.64 0) (effects (font (size 1.50 1.50)) (justify left bottom)))
   (property "Value" "JST B3B-EH-A actuator J3 output" (at 330.20 180.34 0) (effects (font (size 1.50 1.50)) (hide yes)))
   (property "Footprint" "Connector_JST:JST_EH_B3B-EH-A_1x03_P2.50mm_Vertical" (at 330.20 180.34 0) (effects (font (size 1.50 1.50)) (hide yes)))
   (property "Datasheet" "https://www.jst-mfg.com/product/index.php?lang=2&series=58" (at 330.20 180.34 0) (effects (font (size 1.50 1.50)) (hide yes)))
   (property "Description" "Mates the exact X-series TTL connector family. Cable length and received identity remain open; XM540 4.4 A stall versus JST EH 3 A series basis remains a protection/thermal blocker." (at 330.20 180.34 0) (effects (font (size 1.50 1.50)) (hide yes)))
   (property "Status" "PROPOSED - CABLE/LIMIT TEST REQUIRED" (at 330.20 196.04 0) (effects (font (size 1.50 1.50)) (justify bottom)))
   (property "Evidence" "ROBOTIS X-series connector table and JST EH page rechecked 2026-08-07; no permission to exceed published connector limits." (at 330.20 180.34 0) (effects (font (size 1.50 1.50)) (hide yes)))
   (property "Display" "JST B3B-EH-A actuator J3 output" (at 289.56 166.84 0) (effects (font (size 1.50 1.50)) (justify left bottom))) (pin "1") (pin "2") (pin "3"))
 (embedded_fonts no))
